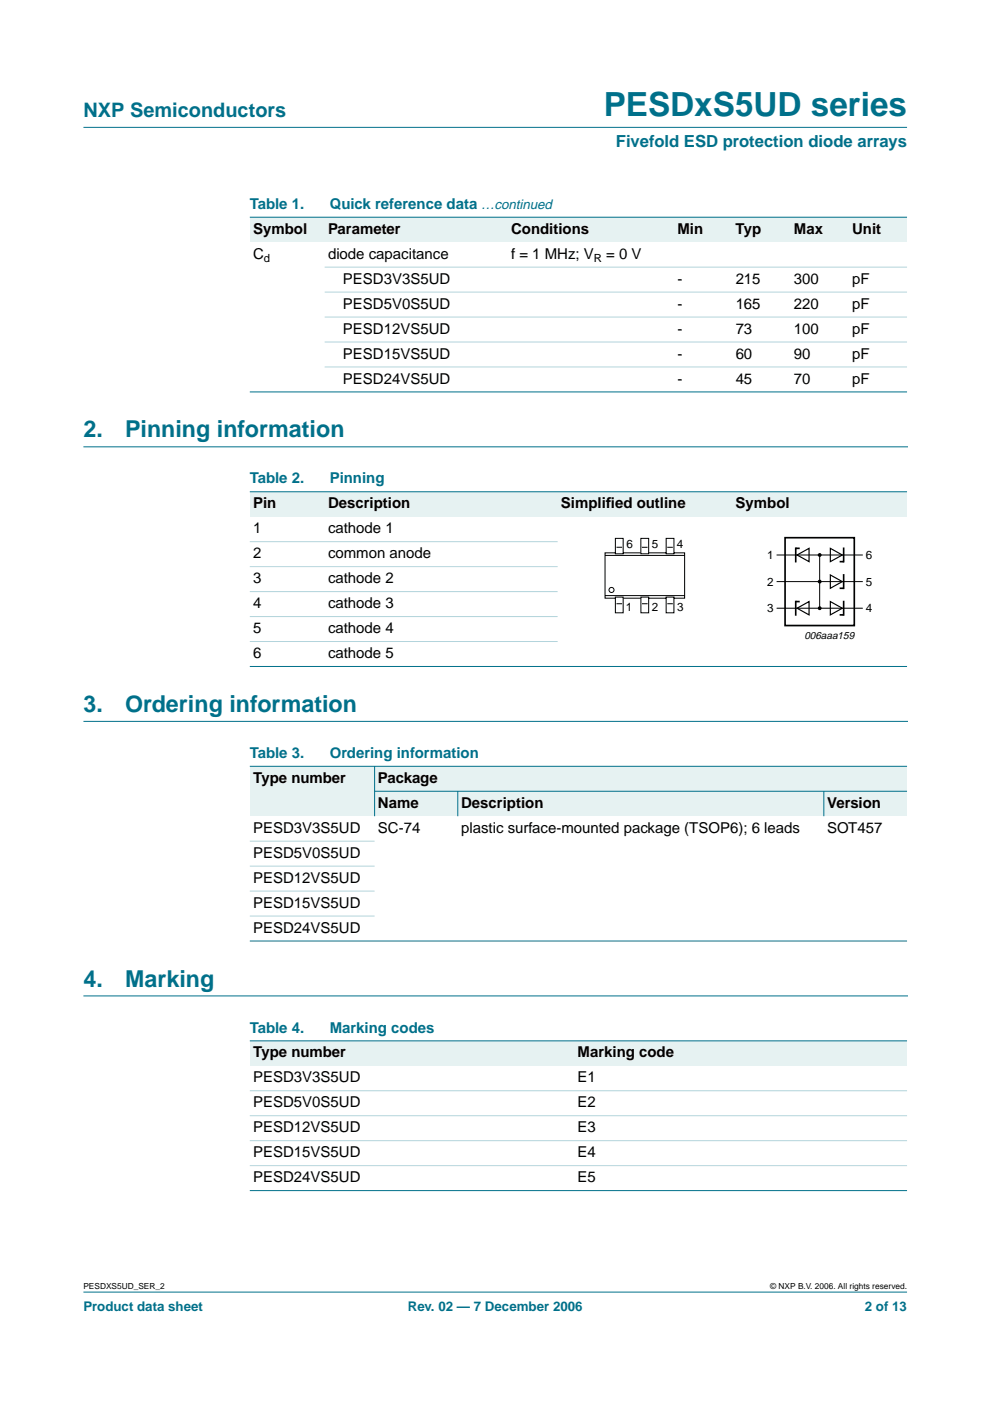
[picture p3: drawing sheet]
<svg xmlns="http://www.w3.org/2000/svg" width="210mm" height="297mm" viewBox="0 0 210 297" stroke-linecap="round" stroke-linejoin="round" font-family="sans-serif">
<g fill="#00708a" stroke="#00708a" stroke-width=".21">
<path d="M17.7 273.9h174.6z"/>
<path d="M17.7 27h174.6z"/>
</g>
<path d="M17.7 94.7h174.7M17.7 152.9h174.7M17.7 211.2h174.7" fill="none" stroke="#00708a" stroke-width=".21"/>
<g fill="#e6f2f2">
<path d="M53 46.1h15.8v5.2h-15.8z" fill-rule="evenodd"/>
<path d="M68.8 46.1h38.8v5.2h-38.8z" fill-rule="evenodd"/>
<path d="M107.6 46.1h30v5.2h-30z" fill-rule="evenodd"/>
<path d="M137.6 46.1h5.3v5.2h-5.3z" fill-rule="evenodd"/>
<path d="M142.9 46.1h12.4v5.2h-12.4z" fill-rule="evenodd"/>
<path d="M155.3 46.1h12.3v5.2h-12.3z" fill-rule="evenodd"/>
<path d="M167.6 46.1h12.4v5.2h-12.4z" fill-rule="evenodd"/>
<path d="M180 46.1h12.3v5.2h-12.3z" fill-rule="evenodd"/>
</g>
<g fill="#00708a" stroke="#00708a" stroke-width=".21">
<path d="M53 46.1h139.3z"/>
<path d="M53 83.1h139.3z"/>
</g>
<g fill="#b3d4db" stroke="#b3d4db" stroke-width=".21">
<path d="M68.8 56.6h123.5z"/>
<path d="M68.8 61.9h123.5z"/>
<path d="M68.8 67.2h123.5z"/>
<path d="M68.8 72.5h123.5z"/>
<path d="M68.8 77.8h123.5z"/>
</g>
<g fill="#e6f2f2">
<path d="M53 104.3h15.8v5.3h-15.8z" fill-rule="evenodd"/>
<path d="M68.8 104.3h38.8v5.3h-38.8z" fill-rule="evenodd"/>
<path d="M107.6 104.3h10.6v5.3h-10.6z" fill-rule="evenodd"/>
<path d="M118.2 104.3h37.1v5.3h-37.1z" fill-rule="evenodd"/>
<path d="M155.3 104.3h37v5.3h-37z" fill-rule="evenodd"/>
</g>
<g fill="#00708a" stroke="#00708a" stroke-width=".21">
<path d="M53 104.3h139.3z"/>
<path d="M53 141.3h139.3z"/>
</g>
<g fill="#b3d4db" stroke="#b3d4db" stroke-width=".21">
<path d="M53 114.8h65.2z"/>
<path d="M53 120.1h65.2z"/>
<path d="M53 125.4h65.2z"/>
<path d="M53 130.7h65.2z"/>
<path d="M53 136h65.2z"/>
</g>
<g fill="none" stroke="#000" stroke-width=".21">
<path d="M128.3 117.8h16.8M130.5 117.2h-2.2v9.6h2.1M130.5 114.1h1.6v3.3h-1.6zM130.7 116h1.2M132.1 117.2h3.7M135.9 114.1h1.6v3.3h-1.6zM136.1 116h1.2M137.5 117.2h3.7M141.2 114.1h1.7v3.3h-1.7zM141.5 116h1.2M142.9 117.2h2.3v9.6h-2.3M164.8 117.7h18"/>
<path d="M173.8 117.7v11.3M128.3 126.3h16.8M130.5 126.6h1.6v3.3h-1.6zM130.7 128h1.2M132.1 126.8h3.8M135.9 126.6h1.6v3.3h-1.6zM136.1 128h1.2M137.5 126.8h3.7M141.2 126.6h1.7v3.3h-1.7zM141.5 128h1.2M164.8 123.3h18M164.8 129h18"/>
<circle cx="129.7" cy="125.1" r=".54"/>
</g>
<path d="M169 117.7l2.5-1.4v2.8zM176.1 116.3l2.5 1.4-2.5 1.4zM169 129l2.5-1.5v2.9zM176.1 121.9l2.5 1.4-2.5 1.4zM176.1 127.5l2.5 1.5-2.5 1.4z" fill="none" stroke="#000" stroke-width=".25"/>
<path d="M166.5 114h14.6v18.6h-14.6zM169.6 116.3h-.9v2.8M178.9 116.3v2.8h-.9M169.6 127.5h-.9v2.9M178.9 121.9v2.8h-.9M178.9 127.5v2.9h-.9" fill="none" stroke="#000" stroke-width=".35"/>
<g fill="#000" stroke="#000" stroke-width=".25">
<circle cx="173.8" cy="117.7" r=".28"/>
<circle cx="173.8" cy="129" r=".28"/>
<circle cx="173.8" cy="123.3" r=".28"/>
</g>
<g fill="#e6f2f2">
<path d="M53 162.5h26.4v10.6h-26.4z" fill-rule="evenodd"/>
<path d="M79.4 162.5h112.9v5.3h-112.9z" fill-rule="evenodd"/>
<path d="M79.4 167.8h17.7v5.3h-17.7z" fill-rule="evenodd"/>
<path d="M97.1 167.8h77.6v5.3h-77.6z" fill-rule="evenodd"/>
<path d="M174.7 167.8h17.6v5.3h-17.6z" fill-rule="evenodd"/>
</g>
<g fill="#00708a" stroke="#00708a" stroke-width=".21">
<path d="M79.4 162.4v10.7z"/>
<path d="M97.1 167.7v5.4z"/>
<path d="M174.7 167.7v5.4z"/>
<path d="M53 162.5h139.3z"/>
<path d="M79.4 167.8h112.9z"/>
<path d="M53 199.5h139.3z"/>
</g>
<g fill="#b3d4db" stroke="#b3d4db" stroke-width=".21">
<path d="M53 178.3h26.4z"/>
<path d="M53 183.6h26.4z"/>
<path d="M53 188.9h26.4z"/>
<path d="M53 194.2h26.4z"/>
</g>
<g fill="#e6f2f2">
<path d="M53 220.7h68.8v5.3h-68.8z" fill-rule="evenodd"/>
<path d="M121.8 220.7h70.5v5.3h-70.5z" fill-rule="evenodd"/>
</g>
<g fill="#00708a" stroke="#00708a" stroke-width=".21">
<path d="M53 220.7h139.3z"/>
<path d="M53 252.4h139.3z"/>
</g>
<g fill="#b3d4db" stroke="#b3d4db" stroke-width=".21">
<path d="M53 231.3h139.3z"/>
<path d="M53 236.6h139.3z"/>
<path d="M53 241.8h139.3z"/>
<path d="M53 247.1h139.3z"/>
</g>
<text font-size="7.1" fill="#00708a" x="128" y="24.7">PESDxS5UD series</text>
<g font-size="4.9" fill="#00708a">
<text x="17.7" y="92.7">2.</text>
<text x="26.5" y="92.7">Pinning information</text>
<text x="17.7" y="151">3.</text>
<text x="26.5" y="151">Ordering information</text>
<text x="17.7" y="209.2">4.</text>
<text x="26.5" y="209.2">Marking</text>
</g>
<text font-size="4.2" fill="#00708a" x="17.7" y="24.9">NXP Semiconductors</text>
<text font-size="3.5" fill="#00708a" x="130.6" y="31.1">Fivefold ESD protection diode arrays</text>
<g font-size="3.2" fill="#00708a">
<text x="53" y="44.3">Table 1.</text>
<text x="69.9" y="44.3">Quick reference data …continued</text>
<text x="53" y="102.5">Table 2.</text>
<text x="69.9" y="102.5">Pinning</text>
<text x="53" y="160.7">Table 3.</text>
<text x="69.9" y="160.7">Ordering information</text>
<text x="53" y="218.9">Table 4.</text>
<text x="69.9" y="218.9">Marking codes</text>
</g>
<g font-size="3.2">
<text x="53.7" y="49.6">Symbol</text>
<text x="69.5" y="49.6">Parameter</text>
<text x="108.4" y="49.6">Conditions</text>
<text x="143.6" y="49.6">Min</text>
<text x="156" y="49.6">Typ</text>
<text x="168.3" y="49.6">Max</text>
<text x="180.7" y="49.6">Unit</text>
<text x="53.7" y="54.9">C</text>
<text x="69.5" y="54.9">diode capacitance</text>
<text x="108.4" y="54.9">f = 1 MHz; V</text>
<text x="128.5" y="54.9">= 0 V</text>
<text x="72.7" y="60.2">PESD3V3S5UD</text>
<text x="72.7" y="65.5">PESD5V0S5UD</text>
<text x="143.6" y="60.2">-</text>
<text x="143.6" y="65.5">-</text>
<text x="156" y="60.2">215</text>
<text x="156" y="65.5">165</text>
<text x="168.3" y="60.2">300</text>
<text x="168.3" y="65.5">220</text>
<text x="180.7" y="60.2">pF</text>
<text x="180.7" y="65.5">pF</text>
<text x="72.7" y="70.7">PESD12VS5UD</text>
<text x="143.6" y="70.7">-</text>
<text x="156" y="70.7">73</text>
<text x="168.3" y="70.7">100</text>
<text x="180.7" y="70.7">pF</text>
<text x="72.7" y="76">PESD15VS5UD</text>
<text x="143.6" y="76">-</text>
<text x="156" y="76">60</text>
<text x="168.3" y="76">90</text>
<text x="180.7" y="76">pF</text>
<text x="72.7" y="81.3">PESD24VS5UD</text>
<text x="143.6" y="81.3">-</text>
<text x="156" y="81.3">45</text>
<text x="168.3" y="81.3">70</text>
<text x="180.7" y="81.3">pF</text>
<text x="53.7" y="107.8">Pin</text>
<text x="69.5" y="107.8">Description</text>
<text x="118.9" y="107.8">Simplif</text>
<text x="128.5" y="107.8">ied outline</text>
<text x="156" y="107.8">Symbol</text>
<text x="53.7" y="113.1">1</text>
<text x="69.5" y="113.1">cathode 1</text>
<text x="53.7" y="118.4">2</text>
<text x="69.5" y="118.4">common anode</text>
<text x="53.7" y="123.7">3</text>
<text x="69.5" y="123.7">cathode 2</text>
<text x="53.7" y="129">4</text>
<text x="69.5" y="129">cathode 3</text>
<text x="53.7" y="134.3">5</text>
<text x="69.5" y="134.3">cathode 4</text>
<text x="53.7" y="139.5">6</text>
<text x="69.5" y="139.5">cathode 5</text>
<text x="53.7" y="166">Type number</text>
<text x="80.1" y="166">Package</text>
<text x="80.1" y="171.3">Name</text>
<text x="97.8" y="171.3">Description</text>
<text x="175.4" y="171.3">Version</text>
<text x="53.7" y="176.6">PESD3V3S5UD</text>
<text x="80.1" y="176.6">SC-74</text>
<text x="97.8" y="176.6">plastic surface-mounted package (TSOP6); 6 leads</text>
<text x="175.4" y="176.6">SOT457</text>
<text x="53.7" y="181.9">PESD5V0S5UD</text>
<text x="53.7" y="187.2">PESD12VS5UD</text>
<text x="53.7" y="192.5">PESD15VS5UD</text>
<text x="53.7" y="197.8">PESD24VS5UD</text>
<text x="53.7" y="224.2">Type number</text>
<text x="122.5" y="224.2">Marking code</text>
<text x="53.7" y="229.5">PESD3V3S5UD</text>
<text x="122.5" y="229.5">E1</text>
<text x="53.7" y="234.8">PESD5V0S5UD</text>
<text x="122.5" y="234.8">E2</text>
<text x="53.7" y="240.1">PESD12VS5UD</text>
<text x="53.7" y="245.4">PESD15VS5UD</text>
<text x="122.5" y="240.1">E3</text>
<text x="122.5" y="245.4">E4</text>
<text x="53.7" y="250.7">PESD24VS5UD</text>
<text x="122.5" y="250.7">E5</text>
</g>
<g font-size="2.8" fill="#00708a">
<text x="17.7" y="278">Product data sheet</text>
<text x="86.5" y="278">Rev. 02 — 7 December 2006</text>
<text x="183.4" y="278">2 of 13</text>
</g>
<g font-size="2.5">
<text x="132.8" y="116.2">6</text>
<text x="138.2" y="116.2">5</text>
<text x="143.5" y="116.2">4</text>
<text x="162.7" y="118.5">1</text>
<text x="183.5" y="118.5">6</text>
<text x="162.7" y="124.2">2</text>
<text x="183.5" y="124.2">5</text>
<text x="132.7" y="129.6">1</text>
<text x="138.2" y="129.6">2</text>
<text x="143.6" y="129.6">3</text>
<text x="162.7" y="129.8">3</text>
<text x="183.5" y="129.8">4</text>
</g>
<g font-size="2.4">
<text x="56" y="55.4">d</text>
<text x="125.9" y="55.4">R</text>
</g>
<text font-size="2.2" x="170.5" y="135.4">006aaa159</text>
<g font-size="1.8">
<text x="17.7" y="273.4">PESDXS5UD_SER_2</text>
<text x="163.3" y="273.4">© NXP B.V. 2006. All rights reserved.</text>
</g>
</svg>
